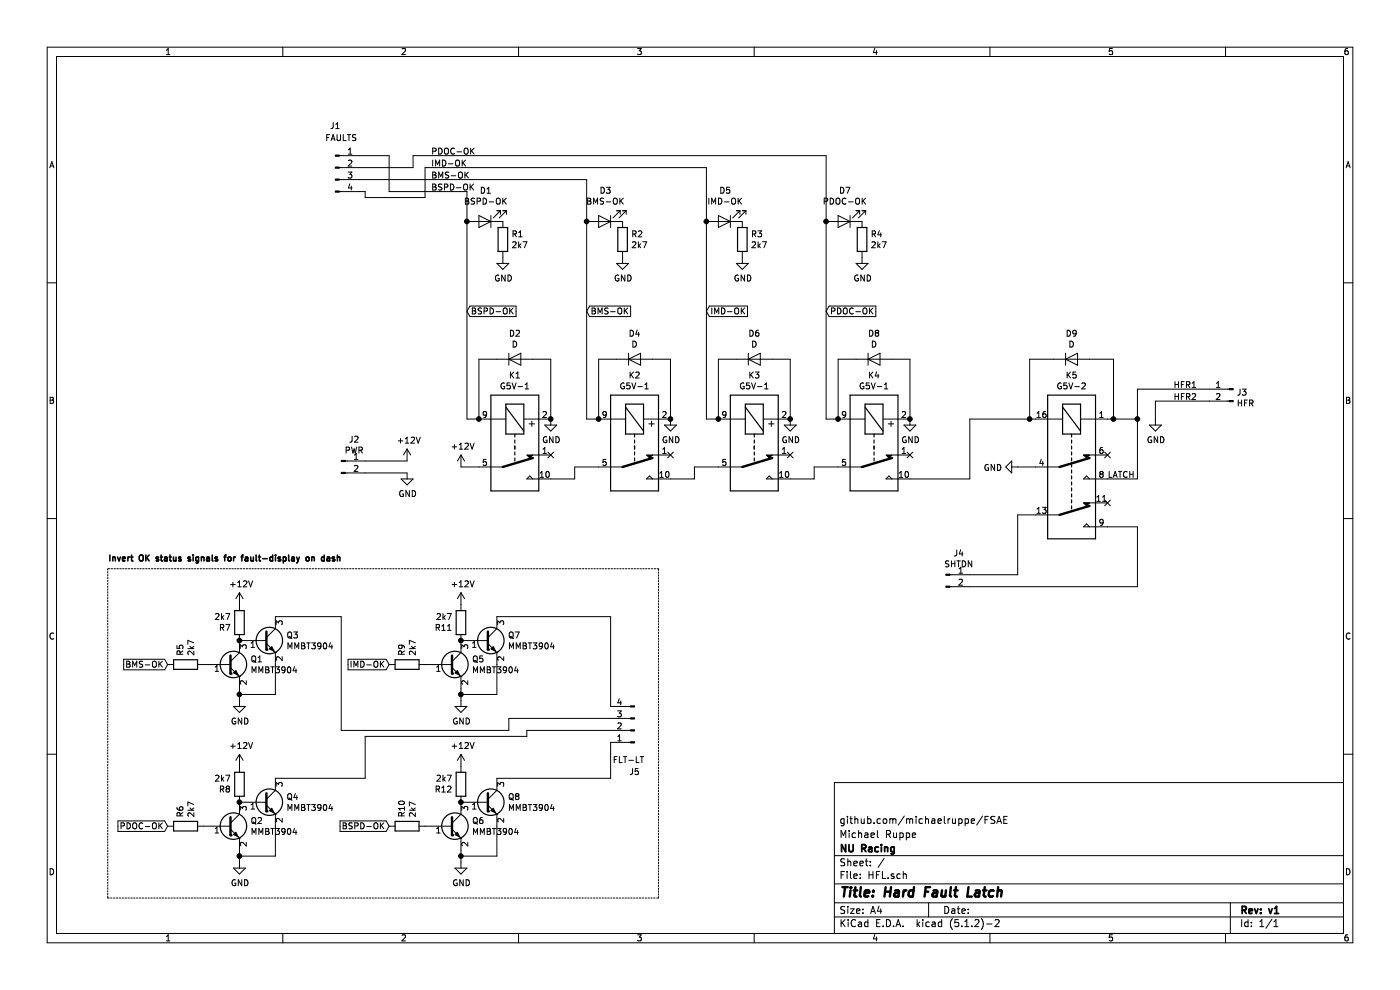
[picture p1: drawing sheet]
EESchema Schematic File Version 4
LIBS:HFL-cache
EELAYER 29 0
EELAYER END
$Descr A4 11693 8268
encoding utf-8
Sheet 1 1
Title "Hard Fault Latch"
Date ""
Rev "v1"
Comp "NU Racing"
Comment1 "Michael Ruppe"
Comment2 "github.com/michaelruppe/FSAE"
Comment3 ""
Comment4 ""
$EndDescr
$Comp
L Relay:G5V-1 K1
U 1 1
P 4300 3700
F 0 "K1" V 3733 3700 50  0000 C CNN
F 1 "G5V-1" V 3824 3700 50  0000 C CNN
F 2 "Relay_THT:Relay_SPDT_Omron_G5V-1" H 5430 3670 50  0001 C CNN
F 3 "http://omronfs.omron.com/en_US/ecb/products/pdf/en-g5v_1.pdf" H 4300 3700 50  0001 C CNN
	1    4300 3700
	0    1    1    0   
$EndComp
$Comp
L Relay:G5V-1 K2
U 1 1
P 5300 3700
F 0 "K2" V 4733 3700 50  0000 C CNN
F 1 "G5V-1" V 4824 3700 50  0000 C CNN
F 2 "Relay_THT:Relay_SPDT_Omron_G5V-1" H 6430 3670 50  0001 C CNN
F 3 "http://omronfs.omron.com/en_US/ecb/products/pdf/en-g5v_1.pdf" H 5300 3700 50  0001 C CNN
	1    5300 3700
	0    1    1    0   
$EndComp
$Comp
L Relay:G5V-1 K3
U 1 1
P 6300 3700
F 0 "K3" V 5733 3700 50  0000 C CNN
F 1 "G5V-1" V 5824 3700 50  0000 C CNN
F 2 "Relay_THT:Relay_SPDT_Omron_G5V-1" H 7430 3670 50  0001 C CNN
F 3 "http://omronfs.omron.com/en_US/ecb/products/pdf/en-g5v_1.pdf" H 6300 3700 50  0001 C CNN
	1    6300 3700
	0    1    1    0   
$EndComp
$Comp
L Relay:G5V-1 K4
U 1 1
P 7300 3700
F 0 "K4" V 6733 3700 50  0000 C CNN
F 1 "G5V-1" V 6824 3700 50  0000 C CNN
F 2 "Relay_THT:Relay_SPDT_Omron_G5V-1" H 8430 3670 50  0001 C CNN
F 3 "http://omronfs.omron.com/en_US/ecb/products/pdf/en-g5v_1.pdf" H 7300 3700 50  0001 C CNN
	1    7300 3700
	0    1    1    0   
$EndComp
Wire Wire Line
	4600 4000 4800 4000
Wire Wire Line
	4800 4000 4800 3900
Wire Wire Line
	4800 3900 5000 3900
Wire Wire Line
	5600 4000 5800 4000
Wire Wire Line
	5800 4000 5800 3900
Wire Wire Line
	5800 3900 6000 3900
Wire Wire Line
	6600 4000 6800 4000
Wire Wire Line
	6800 4000 6800 3900
Wire Wire Line
	6800 3900 7000 3900
$Comp
L power:GND #PWR0101
U 1 1
P 4600 3500
F 0 "#PWR0101" H 4600 3250 50  0001 C CNN
F 1 "GND" H 4605 3327 50  0000 C CNN
F 2 "" H 4600 3500 50  0001 C CNN
F 3 "" H 4600 3500 50  0001 C CNN
	1    4600 3500
	1    0    0    -1  
$EndComp
$Comp
L power:GND #PWR0102
U 1 1
P 5600 3500
F 0 "#PWR0102" H 5600 3250 50  0001 C CNN
F 1 "GND" H 5605 3327 50  0000 C CNN
F 2 "" H 5600 3500 50  0001 C CNN
F 3 "" H 5600 3500 50  0001 C CNN
	1    5600 3500
	1    0    0    -1  
$EndComp
$Comp
L power:GND #PWR0103
U 1 1
P 6600 3500
F 0 "#PWR0103" H 6600 3250 50  0001 C CNN
F 1 "GND" H 6605 3327 50  0000 C CNN
F 2 "" H 6600 3500 50  0001 C CNN
F 3 "" H 6600 3500 50  0001 C CNN
	1    6600 3500
	1    0    0    -1  
$EndComp
$Comp
L power:GND #PWR0104
U 1 1
P 7600 3500
F 0 "#PWR0104" H 7600 3250 50  0001 C CNN
F 1 "GND" H 7605 3327 50  0000 C CNN
F 2 "" H 7600 3500 50  0001 C CNN
F 3 "" H 7600 3500 50  0001 C CNN
	1    7600 3500
	1    0    0    -1  
$EndComp
Wire Wire Line
	7000 3500 6900 3500
Wire Wire Line
	6900 3500 6900 1850
Wire Wire Line
	6000 3500 5900 3500
Wire Wire Line
	5000 3500 4900 3500
Wire Wire Line
	4000 3500 3900 3500
$Comp
L Relay:G5V-2 K5
U 1 1
P 8950 3900
F 0 "K5" V 8183 3900 50  0000 C CNN
F 1 "G5V-2" V 8274 3900 50  0000 C CNN
F 2 "Relay_THT:Relay_DPDT_Omron_G5V-2" H 9600 3850 50  0001 L CNN
F 3 "http://omronfs.omron.com/en_US/ecb/products/pdf/en-g5v_2.pdf" H 8750 3900 50  0001 C CNN
	1    8950 3900
	0    1    1    0   
$EndComp
$Comp
L Device:D D2
U 1 1
P 4300 3000
F 0 "D2" H 4300 3216 50  0000 C CNN
F 1 "D" H 4300 3125 50  0000 C CNN
F 2 "Diode_SMD:D_SMA" H 4300 3000 50  0001 C CNN
F 3 "~" H 4300 3000 50  0001 C CNN
	1    4300 3000
	1    0    0    -1  
$EndComp
$Comp
L Device:D D4
U 1 1
P 5300 3000
F 0 "D4" H 5300 3216 50  0000 C CNN
F 1 "D" H 5300 3125 50  0000 C CNN
F 2 "Diode_SMD:D_SMA" H 5300 3000 50  0001 C CNN
F 3 "~" H 5300 3000 50  0001 C CNN
	1    5300 3000
	1    0    0    -1  
$EndComp
$Comp
L Device:D D6
U 1 1
P 6300 3000
F 0 "D6" H 6300 3216 50  0000 C CNN
F 1 "D" H 6300 3125 50  0000 C CNN
F 2 "Diode_SMD:D_SMA" H 6300 3000 50  0001 C CNN
F 3 "~" H 6300 3000 50  0001 C CNN
	1    6300 3000
	1    0    0    -1  
$EndComp
$Comp
L Device:D D8
U 1 1
P 7300 3000
F 0 "D8" H 7300 3216 50  0000 C CNN
F 1 "D" H 7300 3125 50  0000 C CNN
F 2 "Diode_SMD:D_SMA" H 7300 3000 50  0001 C CNN
F 3 "~" H 7300 3000 50  0001 C CNN
	1    7300 3000
	1    0    0    -1  
$EndComp
Wire Wire Line
	4150 3000 4000 3000
Wire Wire Line
	4000 3000 4000 3500
Connection ~ 4000 3500
Wire Wire Line
	4450 3000 4600 3000
Wire Wire Line
	4600 3000 4600 3500
Connection ~ 4600 3500
Wire Wire Line
	5150 3000 5000 3000
Wire Wire Line
	5000 3000 5000 3500
Connection ~ 5000 3500
Wire Wire Line
	5450 3000 5600 3000
Wire Wire Line
	5600 3000 5600 3500
Connection ~ 5600 3500
Wire Wire Line
	6150 3000 6000 3000
Wire Wire Line
	6000 3000 6000 3500
Connection ~ 6000 3500
Wire Wire Line
	6450 3000 6600 3000
Wire Wire Line
	6600 3000 6600 3500
Connection ~ 6600 3500
Wire Wire Line
	7150 3000 7000 3000
Wire Wire Line
	7000 3000 7000 3500
Connection ~ 7000 3500
Wire Wire Line
	7450 3000 7600 3000
Wire Wire Line
	7600 3000 7600 3500
Connection ~ 7600 3500
Wire Wire Line
	7600 4000 8100 4000
Wire Wire Line
	8100 4000 8100 3500
Wire Wire Line
	8100 3500 8600 3500
$Comp
L Device:D D9
U 1 1
P 8950 3000
F 0 "D9" H 8950 3216 50  0000 C CNN
F 1 "D" H 8950 3125 50  0000 C CNN
F 2 "Diode_SMD:D_SMA" H 8950 3000 50  0001 C CNN
F 3 "~" H 8950 3000 50  0001 C CNN
	1    8950 3000
	1    0    0    -1  
$EndComp
Wire Wire Line
	8800 3000 8600 3000
Wire Wire Line
	8600 3000 8600 3500
Connection ~ 8600 3500
Wire Wire Line
	8600 3500 8650 3500
Wire Wire Line
	9250 3500 9300 3500
Wire Wire Line
	9300 3500 9300 3000
Wire Wire Line
	9300 3000 9100 3000
$Comp
L power:GND #PWR0105
U 1 1
P 8500 3900
F 0 "#PWR0105" H 8500 3650 50  0001 C CNN
F 1 "GND" V 8505 3772 50  0000 R CNN
F 2 "" H 8500 3900 50  0001 C CNN
F 3 "" H 8500 3900 50  0001 C CNN
	1    8500 3900
	0    1    1    0   
$EndComp
Wire Wire Line
	8500 3900 8650 3900
Wire Wire Line
	9250 4000 9500 4000
Wire Wire Line
	9500 4000 9500 3500
Wire Wire Line
	9500 3500 9300 3500
Connection ~ 9300 3500
Text Label 9250 4000 0    50   ~ 0
LATCH
$Comp
L power:+12V #PWR0106
U 1 1
P 3850 3900
F 0 "#PWR0106" H 3850 3750 50  0001 C CNN
F 1 "+12V" H 3865 4073 50  0000 C CNN
F 2 "" H 3850 3900 50  0001 C CNN
F 3 "" H 3850 3900 50  0001 C CNN
	1    3850 3900
	1    0    0    -1  
$EndComp
Wire Wire Line
	3850 3900 4000 3900
$Comp
L Device:LED D1
U 1 1
P 4050 1850
F 0 "D1" H 4043 1595 50  0000 C CNN
F 1 "BSPD-OK" H 4043 1686 50  0000 C CNN
F 2 "LED_SMD:LED_0805_2012Metric" H 4050 1850 50  0001 C CNN
F 3 "~" H 4050 1850 50  0001 C CNN
	1    4050 1850
	-1   0    0    1   
$EndComp
$Comp
L Device:LED D3
U 1 1
P 5050 1850
F 0 "D3" H 5043 1595 50  0000 C CNN
F 1 "BMS-OK" H 5043 1686 50  0000 C CNN
F 2 "LED_SMD:LED_0805_2012Metric" H 5050 1850 50  0001 C CNN
F 3 "~" H 5050 1850 50  0001 C CNN
	1    5050 1850
	-1   0    0    1   
$EndComp
$Comp
L Device:LED D5
U 1 1
P 6050 1850
F 0 "D5" H 6043 1595 50  0000 C CNN
F 1 "IMD-OK" H 6043 1686 50  0000 C CNN
F 2 "LED_SMD:LED_0805_2012Metric" H 6050 1850 50  0001 C CNN
F 3 "~" H 6050 1850 50  0001 C CNN
	1    6050 1850
	-1   0    0    1   
$EndComp
Connection ~ 3900 1850
Wire Wire Line
	3900 1850 3900 3500
Connection ~ 4900 1850
Wire Wire Line
	4900 1850 4900 3500
Connection ~ 5900 1850
Wire Wire Line
	5900 1850 5900 3500
$Comp
L Device:LED D7
U 1 1
P 7050 1850
F 0 "D7" H 7043 1595 50  0000 C CNN
F 1 "PDOC-OK" H 7043 1686 50  0000 C CNN
F 2 "LED_SMD:LED_0805_2012Metric" H 7050 1850 50  0001 C CNN
F 3 "~" H 7050 1850 50  0001 C CNN
	1    7050 1850
	-1   0    0    1   
$EndComp
Connection ~ 6900 1850
$Comp
L Device:R R1
U 1 1
P 4200 2000
F 0 "R1" H 4270 2046 50  0000 L CNN
F 1 "2k7" H 4270 1955 50  0000 L CNN
F 2 "Resistor_SMD:R_1206_3216Metric" V 4130 2000 50  0001 C CNN
F 3 "~" H 4200 2000 50  0001 C CNN
	1    4200 2000
	1    0    0    -1  
$EndComp
$Comp
L Device:R R2
U 1 1
P 5200 2000
F 0 "R2" H 5270 2046 50  0000 L CNN
F 1 "2k7" H 5270 1955 50  0000 L CNN
F 2 "Resistor_SMD:R_1206_3216Metric" V 5130 2000 50  0001 C CNN
F 3 "~" H 5200 2000 50  0001 C CNN
	1    5200 2000
	1    0    0    -1  
$EndComp
$Comp
L Device:R R3
U 1 1
P 6200 2000
F 0 "R3" H 6270 2046 50  0000 L CNN
F 1 "2k7" H 6270 1955 50  0000 L CNN
F 2 "Resistor_SMD:R_1206_3216Metric" V 6130 2000 50  0001 C CNN
F 3 "~" H 6200 2000 50  0001 C CNN
	1    6200 2000
	1    0    0    -1  
$EndComp
$Comp
L Device:R R4
U 1 1
P 7200 2000
F 0 "R4" H 7270 2046 50  0000 L CNN
F 1 "2k7" H 7270 1955 50  0000 L CNN
F 2 "Resistor_SMD:R_1206_3216Metric" V 7130 2000 50  0001 C CNN
F 3 "~" H 7200 2000 50  0001 C CNN
	1    7200 2000
	1    0    0    -1  
$EndComp
$Comp
L power:GND #PWR0107
U 1 1
P 4200 2150
F 0 "#PWR0107" H 4200 1900 50  0001 C CNN
F 1 "GND" H 4205 1977 50  0000 C CNN
F 2 "" H 4200 2150 50  0001 C CNN
F 3 "" H 4200 2150 50  0001 C CNN
	1    4200 2150
	1    0    0    -1  
$EndComp
$Comp
L power:GND #PWR0108
U 1 1
P 5200 2150
F 0 "#PWR0108" H 5200 1900 50  0001 C CNN
F 1 "GND" H 5205 1977 50  0000 C CNN
F 2 "" H 5200 2150 50  0001 C CNN
F 3 "" H 5200 2150 50  0001 C CNN
	1    5200 2150
	1    0    0    -1  
$EndComp
$Comp
L power:GND #PWR0109
U 1 1
P 6200 2150
F 0 "#PWR0109" H 6200 1900 50  0001 C CNN
F 1 "GND" H 6205 1977 50  0000 C CNN
F 2 "" H 6200 2150 50  0001 C CNN
F 3 "" H 6200 2150 50  0001 C CNN
	1    6200 2150
	1    0    0    -1  
$EndComp
$Comp
L power:GND #PWR0110
U 1 1
P 7200 2150
F 0 "#PWR0110" H 7200 1900 50  0001 C CNN
F 1 "GND" H 7205 1977 50  0000 C CNN
F 2 "" H 7200 2150 50  0001 C CNN
F 3 "" H 7200 2150 50  0001 C CNN
	1    7200 2150
	1    0    0    -1  
$EndComp
NoConn ~ 9250 3800
NoConn ~ 9250 4200
NoConn ~ 7600 3800
NoConn ~ 6600 3800
NoConn ~ 5600 3800
NoConn ~ 4600 3800
$Comp
L power:GND #PWR0111
U 1 1
P 9650 3500
F 0 "#PWR0111" H 9650 3250 50  0001 C CNN
F 1 "GND" H 9655 3327 50  0000 C CNN
F 2 "" H 9650 3500 50  0001 C CNN
F 3 "" H 9650 3500 50  0001 C CNN
	1    9650 3500
	1    0    0    -1  
$EndComp
$Comp
L Connector:Conn_01x04_Male J1
U 1 1
P 2800 1400
F 0 "J1" H 2800 1750 50  0000 C CNN
F 1 "FAULTS" H 2850 1650 50  0000 C CNN
F 2 "Connector_Molex:Molex_Mini-Fit_Jr_5566-04A2_2x02_P4.20mm_Vertical" H 2800 1400 50  0001 C CNN
F 3 "~" H 2800 1400 50  0001 C CNN
	1    2800 1400
	1    0    0    -1  
$EndComp
$Comp
L Connector:Conn_01x02_Male J2
U 1 1
P 2850 3850
F 0 "J2" H 2958 4031 50  0000 C CNN
F 1 "PWR" H 2958 3940 50  0000 C CNN
F 2 "Connector_Molex:Molex_Mini-Fit_Jr_5566-02A_2x01_P4.20mm_Vertical" H 2850 3850 50  0001 C CNN
F 3 "~" H 2850 3850 50  0001 C CNN
	1    2850 3850
	1    0    0    -1  
$EndComp
$Comp
L Connector:Conn_01x02_Male J3
U 1 1
P 10300 3250
F 0 "J3" H 10272 3224 50  0000 R CNN
F 1 "HFR" H 10272 3133 50  0000 R CNN
F 2 "Connector_Molex:Molex_Mini-Fit_Jr_5566-02A_2x01_P4.20mm_Vertical" H 10300 3250 50  0001 C CNN
F 3 "~" H 10300 3250 50  0001 C CNN
	1    10300 3250
	-1   0    0    -1  
$EndComp
Wire Wire Line
	3000 1500 4900 1500
Wire Wire Line
	3000 1400 3450 1400
Text Label 3600 1600 0    50   ~ 0
BSPD-OK
Text Label 3600 1500 0    50   ~ 0
BMS-OK
Text Label 3600 1400 0    50   ~ 0
IMD-OK
Text Label 3600 1300 0    50   ~ 0
PDOC-OK
Wire Wire Line
	3900 1600 3900 1850
Wire Wire Line
	4900 1500 4900 1850
Wire Wire Line
	5900 1400 5900 1850
Wire Wire Line
	6900 1300 6900 1850
$Comp
L power:+12V #PWR0112
U 1 1
P 3400 3850
F 0 "#PWR0112" H 3400 3700 50  0001 C CNN
F 1 "+12V" H 3415 4023 50  0000 C CNN
F 2 "" H 3400 3850 50  0001 C CNN
F 3 "" H 3400 3850 50  0001 C CNN
	1    3400 3850
	1    0    0    -1  
$EndComp
$Comp
L power:GND #PWR0113
U 1 1
P 3400 3950
F 0 "#PWR0113" H 3400 3700 50  0001 C CNN
F 1 "GND" H 3405 3777 50  0000 C CNN
F 2 "" H 3400 3950 50  0001 C CNN
F 3 "" H 3400 3950 50  0001 C CNN
	1    3400 3950
	1    0    0    -1  
$EndComp
Wire Wire Line
	3400 3950 3050 3950
Wire Wire Line
	3050 3850 3400 3850
Wire Wire Line
	9500 3500 9500 3250
Wire Wire Line
	9500 3250 10100 3250
Connection ~ 9500 3500
Wire Wire Line
	9650 3500 9650 3350
Wire Wire Line
	9650 3350 10100 3350
Text Label 9800 3250 0    50   ~ 0
HFR1
Text Label 9800 3350 0    50   ~ 0
HFR2
$Comp
L Connector:Conn_01x02_Male J4
U 1 1
P 7900 4800
F 0 "J4" H 8008 4981 50  0000 C CNN
F 1 "SHTDN" H 8008 4890 50  0000 C CNN
F 2 "Connector_Molex:Molex_Mini-Fit_Jr_5566-02A_2x01_P4.20mm_Vertical" H 7900 4800 50  0001 C CNN
F 3 "~" H 7900 4800 50  0001 C CNN
	1    7900 4800
	1    0    0    -1  
$EndComp
Wire Wire Line
	8100 4800 8500 4800
Wire Wire Line
	8500 4800 8500 4300
Wire Wire Line
	8500 4300 8650 4300
Wire Wire Line
	8100 4900 9500 4900
Wire Wire Line
	9500 4900 9500 4400
Wire Wire Line
	9500 4400 9250 4400
Wire Wire Line
	3450 1300 3450 1400
Wire Wire Line
	3450 1300 6900 1300
Wire Wire Line
	3250 1600 3250 1300
Wire Wire Line
	3250 1300 3000 1300
Wire Wire Line
	3250 1600 3900 1600
Wire Wire Line
	3550 1400 5900 1400
Wire Wire Line
	3550 1400 3550 1650
Wire Wire Line
	3550 1650 3050 1650
Wire Wire Line
	3050 1650 3050 1600
Wire Wire Line
	3050 1600 3000 1600
Text GLabel 6900 2600 2    50   Input ~ 0
PDOC-OK
Text GLabel 5900 2600 2    50   Input ~ 0
IMD-OK
Text GLabel 4900 2600 2    50   Input ~ 0
BMS-OK
Text GLabel 3900 2600 2    50   Input ~ 0
BSPD-OK
$Comp
L Transistor_BJT:MMBT3904 Q2
U 1 1
P 1900 6900
F 0 "Q2" H 2091 6946 50  0000 L CNN
F 1 "MMBT3904" H 2091 6855 50  0000 L CNN
F 2 "Package_TO_SOT_SMD:SOT-23" H 2100 6825 50  0001 L CIN
F 3 "https://www.fairchildsemi.com/datasheets/2N/2N3904.pdf" H 1900 6900 50  0001 L CNN
	1    1900 6900
	1    0    0    -1  
$EndComp
$Comp
L Device:R R8
U 1 1
P 2000 6550
F 0 "R8" H 2070 6596 50  0000 L CNN
F 1 "2k7" H 2070 6505 50  0000 L CNN
F 2 "Resistor_SMD:R_1206_3216Metric" V 1930 6550 50  0001 C CNN
F 3 "~" H 2000 6550 50  0001 C CNN
	1    2000 6550
	-1   0    0    1   
$EndComp
$Comp
L power:GND #PWR0114
U 1 1
P 2000 7200
F 0 "#PWR0114" H 2000 6950 50  0001 C CNN
F 1 "GND" H 2005 7027 50  0000 C CNN
F 2 "" H 2000 7200 50  0001 C CNN
F 3 "" H 2000 7200 50  0001 C CNN
	1    2000 7200
	1    0    0    -1  
$EndComp
Wire Wire Line
	2000 7200 2000 7150
Wire Wire Line
	2000 7150 2300 7150
Wire Wire Line
	2300 7150 2300 6900
Connection ~ 2000 7150
Wire Wire Line
	2000 7150 2000 7100
$Comp
L Device:R R6
U 1 1
P 1550 6900
F 0 "R6" H 1620 6946 50  0000 L CNN
F 1 "2k7" H 1620 6855 50  0000 L CNN
F 2 "Resistor_SMD:R_1206_3216Metric" V 1480 6900 50  0001 C CNN
F 3 "~" H 1550 6900 50  0001 C CNN
	1    1550 6900
	0    -1   -1   0   
$EndComp
$Comp
L Transistor_BJT:MMBT3904 Q4
U 1 1
P 2200 6700
F 0 "Q4" H 2391 6746 50  0000 L CNN
F 1 "MMBT3904" H 2391 6655 50  0000 L CNN
F 2 "Package_TO_SOT_SMD:SOT-23" H 2400 6625 50  0001 L CIN
F 3 "https://www.fairchildsemi.com/datasheets/2N/2N3904.pdf" H 2200 6700 50  0001 L CNN
	1    2200 6700
	1    0    0    -1  
$EndComp
Connection ~ 2000 6700
$Comp
L power:+12V #PWR0115
U 1 1
P 2000 6400
F 0 "#PWR0115" H 2000 6250 50  0001 C CNN
F 1 "+12V" H 2015 6573 50  0000 C CNN
F 2 "" H 2000 6400 50  0001 C CNN
F 3 "" H 2000 6400 50  0001 C CNN
	1    2000 6400
	1    0    0    -1  
$EndComp
$Comp
L Transistor_BJT:MMBT3904 Q6
U 1 1
P 3750 6900
F 0 "Q6" H 3941 6946 50  0000 L CNN
F 1 "MMBT3904" H 3941 6855 50  0000 L CNN
F 2 "Package_TO_SOT_SMD:SOT-23" H 3950 6825 50  0001 L CIN
F 3 "https://www.fairchildsemi.com/datasheets/2N/2N3904.pdf" H 3750 6900 50  0001 L CNN
	1    3750 6900
	1    0    0    -1  
$EndComp
$Comp
L Device:R R12
U 1 1
P 3850 6550
F 0 "R12" H 3920 6596 50  0000 L CNN
F 1 "2k7" H 3920 6505 50  0000 L CNN
F 2 "Resistor_SMD:R_1206_3216Metric" V 3780 6550 50  0001 C CNN
F 3 "~" H 3850 6550 50  0001 C CNN
	1    3850 6550
	-1   0    0    1   
$EndComp
$Comp
L power:GND #PWR0116
U 1 1
P 3850 7200
F 0 "#PWR0116" H 3850 6950 50  0001 C CNN
F 1 "GND" H 3855 7027 50  0000 C CNN
F 2 "" H 3850 7200 50  0001 C CNN
F 3 "" H 3850 7200 50  0001 C CNN
	1    3850 7200
	1    0    0    -1  
$EndComp
Wire Wire Line
	3850 7200 3850 7150
Wire Wire Line
	3850 7150 4150 7150
Wire Wire Line
	4150 7150 4150 6900
Connection ~ 3850 7150
Wire Wire Line
	3850 7150 3850 7100
$Comp
L Device:R R10
U 1 1
P 3400 6900
F 0 "R10" H 3470 6946 50  0000 L CNN
F 1 "2k7" H 3470 6855 50  0000 L CNN
F 2 "Resistor_SMD:R_1206_3216Metric" V 3330 6900 50  0001 C CNN
F 3 "~" H 3400 6900 50  0001 C CNN
	1    3400 6900
	0    -1   -1   0   
$EndComp
$Comp
L Transistor_BJT:MMBT3904 Q8
U 1 1
P 4050 6700
F 0 "Q8" H 4241 6746 50  0000 L CNN
F 1 "MMBT3904" H 4241 6655 50  0000 L CNN
F 2 "Package_TO_SOT_SMD:SOT-23" H 4250 6625 50  0001 L CIN
F 3 "https://www.fairchildsemi.com/datasheets/2N/2N3904.pdf" H 4050 6700 50  0001 L CNN
	1    4050 6700
	1    0    0    -1  
$EndComp
Connection ~ 3850 6700
$Comp
L power:+12V #PWR0117
U 1 1
P 3850 6400
F 0 "#PWR0117" H 3850 6250 50  0001 C CNN
F 1 "+12V" H 3865 6573 50  0000 C CNN
F 2 "" H 3850 6400 50  0001 C CNN
F 3 "" H 3850 6400 50  0001 C CNN
	1    3850 6400
	1    0    0    -1  
$EndComp
$Comp
L Transistor_BJT:MMBT3904 Q1
U 1 1
P 1900 5550
F 0 "Q1" H 2091 5596 50  0000 L CNN
F 1 "MMBT3904" H 2091 5505 50  0000 L CNN
F 2 "Package_TO_SOT_SMD:SOT-23" H 2100 5475 50  0001 L CIN
F 3 "https://www.fairchildsemi.com/datasheets/2N/2N3904.pdf" H 1900 5550 50  0001 L CNN
	1    1900 5550
	1    0    0    -1  
$EndComp
$Comp
L Device:R R7
U 1 1
P 2000 5200
F 0 "R7" H 2070 5246 50  0000 L CNN
F 1 "2k7" H 2070 5155 50  0000 L CNN
F 2 "Resistor_SMD:R_1206_3216Metric" V 1930 5200 50  0001 C CNN
F 3 "~" H 2000 5200 50  0001 C CNN
	1    2000 5200
	-1   0    0    1   
$EndComp
$Comp
L power:GND #PWR0118
U 1 1
P 2000 5850
F 0 "#PWR0118" H 2000 5600 50  0001 C CNN
F 1 "GND" H 2005 5677 50  0000 C CNN
F 2 "" H 2000 5850 50  0001 C CNN
F 3 "" H 2000 5850 50  0001 C CNN
	1    2000 5850
	1    0    0    -1  
$EndComp
Wire Wire Line
	2000 5850 2000 5800
Wire Wire Line
	2000 5800 2300 5800
Wire Wire Line
	2300 5800 2300 5550
Connection ~ 2000 5800
Wire Wire Line
	2000 5800 2000 5750
$Comp
L Device:R R5
U 1 1
P 1550 5550
F 0 "R5" H 1620 5596 50  0000 L CNN
F 1 "2k7" H 1620 5505 50  0000 L CNN
F 2 "Resistor_SMD:R_1206_3216Metric" V 1480 5550 50  0001 C CNN
F 3 "~" H 1550 5550 50  0001 C CNN
	1    1550 5550
	0    -1   -1   0   
$EndComp
$Comp
L Transistor_BJT:MMBT3904 Q3
U 1 1
P 2200 5350
F 0 "Q3" H 2391 5396 50  0000 L CNN
F 1 "MMBT3904" H 2391 5305 50  0000 L CNN
F 2 "Package_TO_SOT_SMD:SOT-23" H 2400 5275 50  0001 L CIN
F 3 "https://www.fairchildsemi.com/datasheets/2N/2N3904.pdf" H 2200 5350 50  0001 L CNN
	1    2200 5350
	1    0    0    -1  
$EndComp
Connection ~ 2000 5350
$Comp
L power:+12V #PWR0119
U 1 1
P 2000 5050
F 0 "#PWR0119" H 2000 4900 50  0001 C CNN
F 1 "+12V" H 2015 5223 50  0000 C CNN
F 2 "" H 2000 5050 50  0001 C CNN
F 3 "" H 2000 5050 50  0001 C CNN
	1    2000 5050
	1    0    0    -1  
$EndComp
$Comp
L Transistor_BJT:MMBT3904 Q5
U 1 1
P 3750 5550
F 0 "Q5" H 3941 5596 50  0000 L CNN
F 1 "MMBT3904" H 3941 5505 50  0000 L CNN
F 2 "Package_TO_SOT_SMD:SOT-23" H 3950 5475 50  0001 L CIN
F 3 "https://www.fairchildsemi.com/datasheets/2N/2N3904.pdf" H 3750 5550 50  0001 L CNN
	1    3750 5550
	1    0    0    -1  
$EndComp
$Comp
L Device:R R11
U 1 1
P 3850 5200
F 0 "R11" H 3920 5246 50  0000 L CNN
F 1 "2k7" H 3920 5155 50  0000 L CNN
F 2 "Resistor_SMD:R_1206_3216Metric" V 3780 5200 50  0001 C CNN
F 3 "~" H 3850 5200 50  0001 C CNN
	1    3850 5200
	-1   0    0    1   
$EndComp
$Comp
L power:GND #PWR0120
U 1 1
P 3850 5850
F 0 "#PWR0120" H 3850 5600 50  0001 C CNN
F 1 "GND" H 3855 5677 50  0000 C CNN
F 2 "" H 3850 5850 50  0001 C CNN
F 3 "" H 3850 5850 50  0001 C CNN
	1    3850 5850
	1    0    0    -1  
$EndComp
Wire Wire Line
	3850 5850 3850 5800
Wire Wire Line
	3850 5800 4150 5800
Wire Wire Line
	4150 5800 4150 5550
Connection ~ 3850 5800
Wire Wire Line
	3850 5800 3850 5750
$Comp
L Device:R R9
U 1 1
P 3400 5550
F 0 "R9" H 3470 5596 50  0000 L CNN
F 1 "2k7" H 3470 5505 50  0000 L CNN
F 2 "Resistor_SMD:R_1206_3216Metric" V 3330 5550 50  0001 C CNN
F 3 "~" H 3400 5550 50  0001 C CNN
	1    3400 5550
	0    -1   -1   0   
$EndComp
$Comp
L Transistor_BJT:MMBT3904 Q7
U 1 1
P 4050 5350
F 0 "Q7" H 4241 5396 50  0000 L CNN
F 1 "MMBT3904" H 4241 5305 50  0000 L CNN
F 2 "Package_TO_SOT_SMD:SOT-23" H 4250 5275 50  0001 L CIN
F 3 "https://www.fairchildsemi.com/datasheets/2N/2N3904.pdf" H 4050 5350 50  0001 L CNN
	1    4050 5350
	1    0    0    -1  
$EndComp
Connection ~ 3850 5350
$Comp
L power:+12V #PWR0121
U 1 1
P 3850 5050
F 0 "#PWR0121" H 3850 4900 50  0001 C CNN
F 1 "+12V" H 3865 5223 50  0000 C CNN
F 2 "" H 3850 5050 50  0001 C CNN
F 3 "" H 3850 5050 50  0001 C CNN
	1    3850 5050
	1    0    0    -1  
$EndComp
$Comp
L Connector:Conn_01x04_Male J5
U 1 1
P 5300 6100
F 0 "J5" H 5300 6450 50  0000 C CNN
F 1 "FLT-LT" H 5350 6350 50  0000 C CNN
F 2 "Connector_Molex:Molex_Mini-Fit_Jr_5566-04A_2x02_P4.20mm_Vertical" H 5300 6100 50  0001 C CNN
F 3 "~" H 5300 6100 50  0001 C CNN
	1    5300 6100
	-1   0    0    1   
$EndComp
Wire Wire Line
	4150 6500 5100 6500
Wire Wire Line
	5100 6500 5100 6200
Wire Wire Line
	4150 5150 5100 5150
Wire Wire Line
	5100 5150 5100 5900
Wire Wire Line
	2300 5150 2850 5150
Wire Wire Line
	2850 5150 2850 6100
Wire Wire Line
	2850 6100 4250 6100
Wire Wire Line
	4250 6100 4250 6000
Wire Wire Line
	4250 6000 5100 6000
Wire Wire Line
	2300 6500 3050 6500
Wire Wire Line
	3050 6500 3050 6150
Wire Wire Line
	3050 6150 4400 6150
Wire Wire Line
	4400 6150 4400 6100
Wire Wire Line
	4400 6100 5100 6100
Text GLabel 3250 6900 0    50   Input ~ 0
BSPD-OK
Text GLabel 1400 6900 0    50   Input ~ 0
PDOC-OK
Text GLabel 1400 5550 0    50   Input ~ 0
BMS-OK
Text GLabel 3250 5550 0    50   Input ~ 0
IMD-OK
Wire Notes Line
	900  7500 5500 7500
Wire Notes Line
	5500 7500 5500 4750
Wire Notes Line
	5500 4750 900  4750
Wire Notes Line
	900  4750 900  7500
Text Notes 900  4700 0    50   ~ 10
Invert OK status signals for fault-display on dash
$EndSCHEMATC
